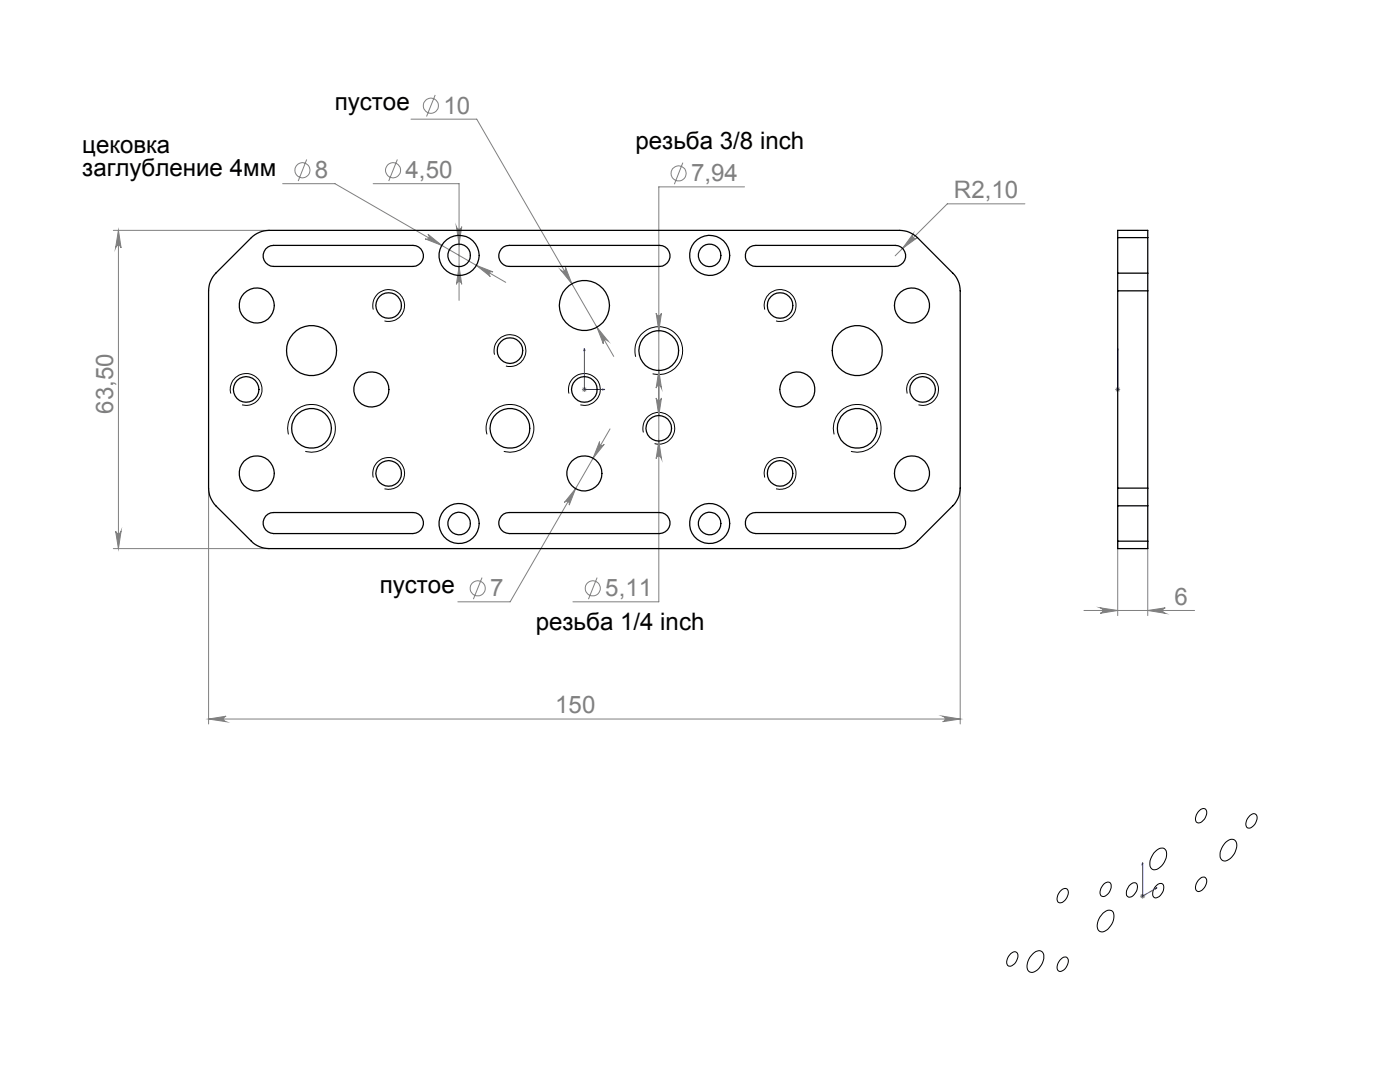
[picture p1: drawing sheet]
<svg xmlns="http://www.w3.org/2000/svg" width="279mm" height="216mm" viewBox="0 0 279 216" stroke-linecap="round" stroke-linejoin="round" font-family="sans-serif">
<g fill="none" stroke="#808080" stroke-width=".2">
<path d="M86.9 18.9l-1.8 4.3M56.4 36.7h10.5l34 19.6M61.2 31.8l-1.7 4.3M74.5 36.7h17.1v23.2M79.3 31.8l-1.7 4.3M82 23.8h13.1l27.4 47.3M136.3 32.5l-1.7 4.3M148.6 37.3h-17.1v82.8h-17.2M22.6 46h31.1M23.6 46v63.5M23.6 46l.6 3.5a.55 .55 0 0 0-.6-.5 .55 .55 0 0 0-.5 .5zM85.4 46.7l2.8 2.3-3.4-1.3a.54 .54 0 0 0 .8-.2 .54 .54 0 0 0-.2-.8z"/>
<path d="M91.1 45.2a.53 .53 0 0 0 .5 .5 .53 .53 0 0 0 .5-.5l-.5 3.5zM91.6 53.2l.5 3.5a.53 .53 0 0 0-.5-.5 .53 .53 0 0 0-.5 .5zM95.1 53l3.3 1.3a.53 .53 0 0 0-.7 .2 .53 .53 0 0 0 .2 .7zM111.9 53.9a.55 .55 0 0 0 .7 .1 .55 .55 0 0 0 .3-.7l1.2 3.3zM182.2 46.7a.55 .55 0 0 0 0 .8 .55 .55 0 0 0 .8 0l-2.9 2.1zM204.5 40.7h-15.4l-10.5 10.3M116.1 77.7h1M116.3 77.4l.7 .7M116.6 77.2v1M117 77.4l-.7 .7M119.1 65.3l2.3 2.8a.55 .55 0 0 0-.8-.2 .55 .55 0 0 0-.2 .7zM131 79.4a.53 .53 0 0 0 .5 .5 .53 .53 0 0 0 .5-.5l-.5 3.5z"/>
<path d="M131 62.5a.53 .53 0 0 0 .5 .5 .53 .53 0 0 0 .5-.5l-.5 3.5zM131.5 73.9l.5 3.5a.53 .53 0 0 0-.5-.5 .53 .53 0 0 0-.5 .5zM222.6 77.7h1M222.7 77.4l.7 .7M223.1 77.2v1M223.4 77.4l-.7 .7M41.6 97.4v47.1M114.9 97.5l-1.3 3.3a.55 .55 0 0 0-.2-.7 .55 .55 0 0 0-.8 .2zM119.7 88.1a.53 .53 0 0 0 .2 .7 .53 .53 0 0 0 .7-.1l-2.2 2.7zM121.7 85.6l-19.9 34.5h-10.4M131.5 88l.5 3.5a.53 .53 0 0 0-.5-.5 .53 .53 0 0 0-.5 .5zM191.6 97.4v47.1"/>
<path d="M22.6 109.5h31.1M23.1 106a.55 .55 0 0 0 .5 .5 .55 .55 0 0 0 .6-.5l-.6 3.5zM96.2 115.3l-1.7 4.3M119.2 115.3l-1.8 4.3M223.1 108v14.8M229.1 108v14.8M216.3 121.8h22.1M219.6 121.3l3.5 .5-3.5 .6a.55 .55 0 0 0 .5-.6 .55 .55 0 0 0-.5-.5zM229.1 121.8l3.5-.5a.55 .55 0 0 0-.5 .5 .55 .55 0 0 0 .5 .6zM41.6 143.5h150M41.6 143.5l3.5-.6a.55 .55 0 0 0-.5 .6 .55 .55 0 0 0 .5 .5zM188.1 142.9l3.5 .6-3.5 .5a.55 .55 0 0 0 .5-.5 .55 .55 0 0 0-.5-.6z"/>
<path d="M227.5 178.8h1M227.7 178.5l.7 .7M228 178.3v1M228.4 178.5l-.7 .7"/>
<circle cx="60.4" cy="34" r="1.51"/>
<circle cx="78.4" cy="34" r="1.51"/>
<circle cx="86" cy="21.1" r="1.51"/>
<circle cx="135.4" cy="34.6" r="1.51"/>
<circle cx="95.3" cy="117.4" r="1.51"/>
<circle cx="118.3" cy="117.4" r="1.51"/>
</g>
<g fill="none" stroke="#000" stroke-width=".2">
<path d="M46.1 78.5a3.2 3.2 0 0 1 2.8-3.9 3.2 3.2 0 0 1 3.4 3.4 3.2 3.2 0 0 1-4 2.8M74.5 61.8a3.2 3.2 0 0 1 2.8-4 3.2 3.2 0 0 1 3.4 3.5 3.2 3.2 0 0 1-4 2.7M98.7 70.8a3.2 3.2 0 0 1 2.8-4 3.2 3.2 0 0 1 3.4 3.4 3.2 3.2 0 0 1-3.9 2.8M113.6 78.5a3.2 3.2 0 0 1 2.8-3.9 3.2 3.2 0 0 1 3.4 3.4 3.2 3.2 0 0 1-4 2.8M126.9 71.2a4.8 4.8 0 0 1 4.2-6 4.8 4.8 0 0 1 5.1 5.2 4.8 4.8 0 0 1-6 4.2M152.6 61.8a3.2 3.2 0 0 1 2.8-4 3.2 3.2 0 0 1 3.4 3.4 3.2 3.2 0 0 1-3.9 2.8M181 78.5a3.2 3.2 0 0 1 2.8-3.9 3.2 3.2 0 0 1 3.5 3.4 3.2 3.2 0 0 1-4 2.8M57.6 86.7a4.8 4.8 0 0 1 4.2-6 4.8 4.8 0 0 1 5.1 5.2 4.8 4.8 0 0 1-6 4.2M74.5 95.3a3.2 3.2 0 0 1 2.8-4 3.2 3.2 0 0 1 3.5 3.5 3.2 3.2 0 0 1-4.1 2.7M97.2 86.7a4.8 4.8 0 0 1 4.2-6 4.8 4.8 0 0 1 5.1 5.2 4.8 4.8 0 0 1-6 4.2M128.4 86.3a3.2 3.2 0 0 1 2.8-4 3.2 3.2 0 0 1 3.4 3.4 3.2 3.2 0 0 1-4 2.8M152.6 95.3a3.2 3.2 0 0 1 2.8-4 3.2 3.2 0 0 1 3.5 3.4 3.2 3.2 0 0 1-4 2.8"/>
<path d="M166.5 86.7a4.8 4.8 0 0 1 4.2-6 4.8 4.8 0 0 1 5.1 5.2 4.8 4.8 0 0 1-6 4.2M211.5 177.9l.3-.2a.8 .8 0 0 1 1-.4 .8 .8 0 0 1 .4 1.1 1.87 1.87 0 0 1-1.9 1.7 1.55 1.55 0 0 1 .2-2.2zM220.3 176.4a.81 .81 0 0 1 1.1-.3 .81 .81 0 0 1 .4 1 2.08 2.08 0 0 1-1.7 1.8 .87 .87 0 0 1-.5-1.3zM225.6 176.5a.79 .79 0 0 1 1-.3 .79 .79 0 0 1 .4 1 2.08 2.08 0 0 1-1.7 1.8 1.21 1.21 0 0 1-.2-1.9zM230.3 170.2l.3-.3a1.18 1.18 0 0 1 1.2-.7 1.18 1.18 0 0 1 1 .9 3.2 3.2 0 0 1-2.5 3.5 1.27 1.27 0 0 1-.8-1.8zM230.8 176.7a.79 .79 0 0 1 1.1-.4 .79 .79 0 0 1 .3 1.1 1.86 1.86 0 0 1-1.8 1.7 1.71 1.71 0 0 1 .4-2.4zM239.1 175.6l.3-.2a.79 .79 0 0 1 1.1-.4 .79 .79 0 0 1 .3 1.1 1.93 1.93 0 0 1-1.9 1.7 1.55 1.55 0 0 1 .2-2.2zM239.4 161.7a.8 .8 0 0 1 1.1-.3 .8 .8 0 0 1 .3 1.1 2.2 2.2 0 0 1-1.7 1.7 .87 .87 0 0 1-.4-1.3l.2-.6zM244.6 168.1a1.24 1.24 0 0 1 2.1-.1 3.1 3.1 0 0 1-2.4 3.8 1.27 1.27 0 0 1-.8-1.8l.6-1.2zM249.4 162.7a.8 .8 0 0 1 1.1-.3 .8 .8 0 0 1 .4 1.1 1.93 1.93 0 0 1-1.9 1.7 1.67 1.67 0 0 1 .4-2.5zM201.7 190.3a.8 .8 0 0 1 1.1-.3 .8 .8 0 0 1 .3 1 1.86 1.86 0 0 1-1.8 1.8 1.67 1.67 0 0 1 .4-2.5zM206.1 190.4a1.19 1.19 0 0 1 1.2-.7 1.19 1.19 0 0 1 1 .8 3.3 3.3 0 0 1-2.5 3.5 1.43 1.43 0 0 1-.7-2.2l.4-.8z"/>
<path d="M211.8 191.3a.79 .79 0 0 1 1-.3 .79 .79 0 0 1 .4 1.1 1.86 1.86 0 0 1-1.9 1.7 1.55 1.55 0 0 1 .2-2.2zM220.1 182.2a1.25 1.25 0 0 1 2.1-.1 3.2 3.2 0 0 1-2.4 3.8 1.46 1.46 0 0 1-.7-2.1l.4-.8z"/>
</g>
<path d="M116.6 69.6v8.1h4.1M116.6 69.6l.1 .4h-.2zM120.3 77.6l.4 .1-.4 .1zM223.1 77.7h.1M223.1 77.6v.2zM223.1 69.6v.4v-.4M223.1 69.6v8.1M228 172.2l.1 .2-.2 .1zM228 172.2v6.6l2.9-1.7M230.6 177.2l.3-.1-.3 .3z" fill="none" stroke="#00f" stroke-width=".2"/>
<g fill="#00f">
<path d="M120.3 77.6l.4 .1-.4 .1zM116.6 69.6l.1 .4h-.2z"/>
<path d="M230.6 177.2l.3-.1-.3 .3zM228 172.2l.1 .2-.2 .1zM223.1 77.6v.2zM223.1 69.6v.4z"/>
</g>
<g fill="#808080">
<path d="M41.6 143.5l3.5-.6a.55 .55 0 0 0-.5 .6 .55 .55 0 0 0 .5 .5zM188.1 142.9l3.5 .6-3.5 .5a.55 .55 0 0 0 .5-.5 .55 .55 0 0 0-.5-.6zM119.1 65.3l1.3 3.3a.55 .55 0 0 1 .2-.7 .55 .55 0 0 1 .8 .2zM111.9 53.9l2.2 2.7-1.2-3.3a.55 .55 0 0 1-.3 .7 .55 .55 0 0 1-.7-.1zM182.2 46.7l-2.1 2.9 2.9-2.1a.55 .55 0 0 1-.8 0 .55 .55 0 0 1 0-.8zM119.7 88.1l-1.3 3.3 2.2-2.7a.53 .53 0 0 1-.7 .1 .53 .53 0 0 1-.2-.7zM114.9 97.5l-2.3 2.8a.55 .55 0 0 1 .8-.2 .55 .55 0 0 1 .2 .7zM131 79.4l.5 3.5 .5-3.5a.53 .53 0 0 1-.5 .5 .53 .53 0 0 1-.5-.5zM131.5 88l-.5 3.5a.53 .53 0 0 1 .5-.5 .53 .53 0 0 1 .5 .5zM131.5 73.9l-.5 3.5a.53 .53 0 0 1 .5-.5 .53 .53 0 0 1 .5 .5zM131 62.5l.5 3.5 .5-3.5a.53 .53 0 0 1-.5 .5 .53 .53 0 0 1-.5-.5zM91.6 53.2l-.5 3.5a.53 .53 0 0 1 .5-.5 .53 .53 0 0 1 .5 .5zM91.1 45.2l.5 3.5 .5-3.5a.53 .53 0 0 1-.5 .5 .53 .53 0 0 1-.5-.5zM95.1 53l2.8 2.2a.53 .53 0 0 1-.2-.7 .53 .53 0 0 1 .7-.2zM85.4 46.7a.54 .54 0 0 1 .2 .8 .54 .54 0 0 1-.8 .2l3.4 1.3z"/>
<path d="M23.6 46l.6 3.5a.55 .55 0 0 0-.6-.5 .55 .55 0 0 0-.5 .5zM23.1 106a.55 .55 0 0 0 .5 .5 .55 .55 0 0 0 .6-.5l-.6 3.5z"/>
<path d="M219.6 121.3l3.5 .5-3.5 .6a.55 .55 0 0 0 .5-.6 .55 .55 0 0 0-.5-.5zM229.1 121.8l3.5-.5a.55 .55 0 0 0-.5 .5 .55 .55 0 0 0 .5 .6z"/>
</g>
<g fill="none" stroke="#000" stroke-width=".25">
<path d="M43.1 54.5l7.1-7.1a5.2 5.2 0 0 1 3.5-1.4h125.9a5.2 5.2 0 0 1 3.5 1.4l7 7.1a5 5 0 0 1 1.5 3.5v39.4a5 5 0 0 1-1.5 3.5l-7 7.1a5 5 0 0 1-3.5 1.5h-125.9a5 5 0 0 1-3.5-1.5l-7.1-7.1a5.2 5.2 0 0 1-1.5-3.5v-39.4a5.2 5.2 0 0 1 1.5-3.5zM53 49.7l1-.7h.6h27.8a2.1 2.1 0 0 1 2.1 2.1 2.1 2.1 0 0 1-2.1 2.1h-27.8a2.12 2.12 0 0 1-1.9-1.3 2.12 2.12 0 0 1 .3-2.2zM100 49.7l.5-.4 1.1-.3h30a2.1 2.1 0 0 1 2.1 2.1 2.1 2.1 0 0 1-2.1 2.1h-30a2.12 2.12 0 0 1-1.9-1.3 2.12 2.12 0 0 1 .3-2.2zM149.3 49.7l.4-.4 1.1-.3h27.8a2.1 2.1 0 0 1 2.1 2.1 2.1 2.1 0 0 1-2.1 2.1h-27.8a2.09 2.09 0 0 1-1.9-1.3 2.09 2.09 0 0 1 .4-2.2zM223.1 54.5v3.5M223.1 47.4v-1.4h6v1.4M223.1 58h6M223.1 54.5h6M223.1 47.4v7.1M223.1 58v39.4M223.1 47.4h6M229.1 54.5v3.5"/>
<path d="M229.1 47.4v7.1M229.1 58v39.4M223.1 97.4v3.5M223.1 97.4h6M229.1 97.4v3.5M53 103l1-.7h.6h27.8a2.1 2.1 0 0 1 2.1 2.1 2.1 2.1 0 0 1-2.1 2.1h-27.8a2.12 2.12 0 0 1-1.9-1.3 2.12 2.12 0 0 1 .3-2.2zM100 103l.5-.4 1.1-.3h30a2.1 2.1 0 0 1 2.1 2.1 2.1 2.1 0 0 1-2.1 2.1h-30a2.12 2.12 0 0 1-1.9-1.3 2.12 2.12 0 0 1 .3-2.2zM149.3 103l.4-.4 1.1-.3h27.8a2.1 2.1 0 0 1 2.1 2.1 2.1 2.1 0 0 1-2.1 2.1h-27.8a2.09 2.09 0 0 1-1.9-1.3 2.09 2.09 0 0 1 .4-2.2zM223.1 108v1.5h6v-1.5M223.1 100.9v7.1M223.1 100.9h6M223.1 108h6"/>
<path d="M229.1 100.9v7.1"/>
<circle cx="91.6" cy="51" r="2.26"/>
<circle cx="91.6" cy="51" r="4"/>
<circle cx="141.6" cy="51" r="2.25"/>
<circle cx="141.6" cy="51" r="4"/>
<circle cx="49.1" cy="77.7" r="2.56"/>
<circle cx="51.3" cy="61" r="3.5"/>
<circle cx="62.2" cy="69.9" r="5"/>
<circle cx="74.1" cy="77.7" r="3.5"/>
<circle cx="77.6" cy="61" r="2.56"/>
<circle cx="101.8" cy="70" r="2.55"/>
<circle cx="116.6" cy="77.7" r="2.55"/>
<circle cx="116.6" cy="61" r="5"/>
<circle cx="131.5" cy="70" r="4"/>
<circle cx="155.7" cy="61" r="2.55"/>
<circle cx="159.1" cy="77.7" r="3.5"/>
<circle cx="171.1" cy="70" r="5"/>
<circle cx="182" cy="61" r="3.5"/>
<circle cx="184.1" cy="77.7" r="2.56"/>
<circle cx="51.2" cy="94.5" r="3.5"/>
<circle cx="62.2" cy="85.5" r="4"/>
<circle cx="77.6" cy="94.5" r="2.55"/>
<circle cx="101.8" cy="85.5" r="4"/>
<circle cx="116.6" cy="94.5" r="3.5"/>
<circle cx="131.5" cy="85.5" r="2.54"/>
<circle cx="155.7" cy="94.5" r="2.54"/>
<circle cx="171.1" cy="85.5" r="4"/>
<circle cx="182" cy="94.5" r="3.5"/>
<circle cx="91.6" cy="104.5" r="2.25"/>
<circle cx="91.6" cy="104.5" r="4"/>
<circle cx="141.6" cy="104.5" r="2.24"/>
<circle cx="141.6" cy="104.5" r="4"/>
</g>
<g font-size="4.8">
<text x="66.8" y="21.9">пустое</text>
<text x="126.8" y="29.7">резьба 3/8 inch</text>
<text x="16.4" y="30.6">цековка</text>
<text x="16.4" y="35.1">заглубление 4мм</text>
<text x="75.8" y="118.4">пустое</text>
<text x="106.9" y="125.7">резьба 1/4 inch</text>
</g>
<g font-size="4.8" fill="#808080">
<text x="88.5" y="22.7">10</text>
<text x="62.9" y="35.6">8</text>
<text x="80.9" y="35.6">4,50</text>
<text x="137.9" y="36.2">7,94</text>
<text x="190.4" y="39.6">R2,10</text>
<text x="22.6" y="82.5" transform="rotate(-90 22.6 82.5)">63,50</text>
<text x="97.8" y="119">7</text>
<text x="120.8" y="119">5,11</text>
<text x="234.4" y="120.7">6</text>
<text x="110.8" y="142.4">150</text>
</g>
</svg>
